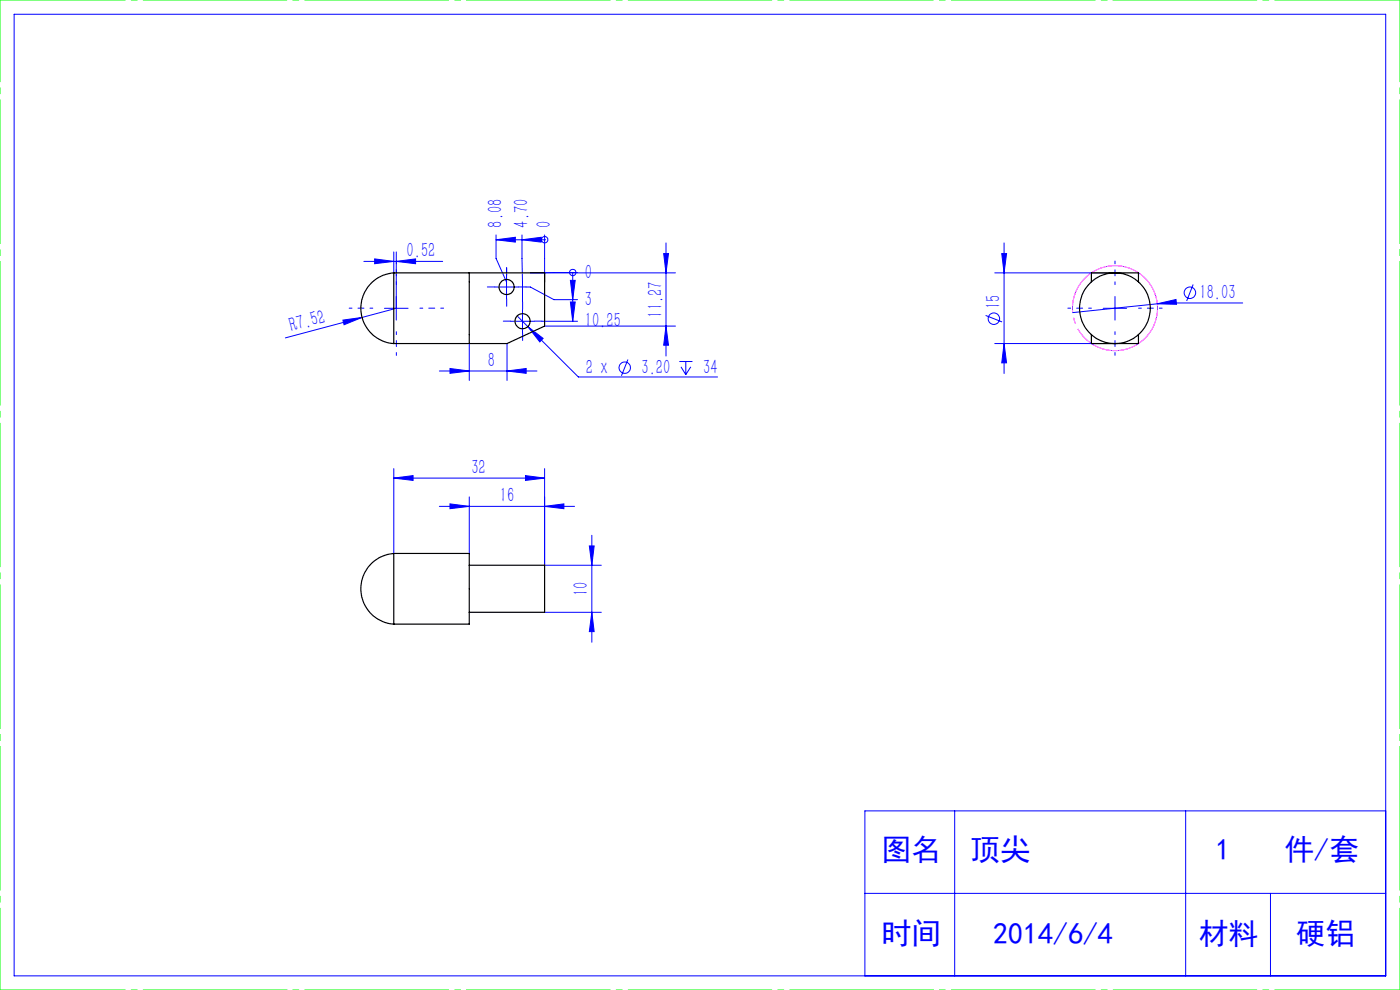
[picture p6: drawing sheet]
<svg xmlns="http://www.w3.org/2000/svg" width="297mm" height="210mm" viewBox="0 0 297 210" stroke-linecap="round" stroke-linejoin="round" font-family="sans-serif">
<g fill="none" stroke="#00f" stroke-width=".21">
<path d="M3 3h291v204h-291zM77.2 55.4h16.7M79.5 54.9l4 .5-4 .5zM83.5 53.4v4.5M84.1 55.4l4.1-.5v1zM84.1 53.4v14.5M105.2 50.9l4.1-.6v1.1zM105.2 50.9h10.3M105.2 49.8v5l2.3 5M107.5 56.8v6.6M110.7 50.9l4.1-.6v1.1zM110.7 49.8l.1 14.2"/>
<path d="M115.5 50.9h.1M115.5 49.8v10M121 59.5h1l-.5 4.1zM121.5 57.8h.1M121.5 57.8v10.3M122.5 57.8l-10 .1h30.8M140.8 53.8h1l-.5 4.1zM141.3 51.5v24M211 57.9h25.5M212.5 53.8h1l-.5 4.1zM213 51.5v27.7M72.7 67.9l4.1-.6-3.8 1.6z"/>
<path d="M81.6 65.4h5M84.1 65.4l-23.6 6.3M93.2 78.7h20.7M95.5 78.2l4.1 .5-4.1 .5zM99.6 72.9v7.8M105 60.9h5M107.6 78.7l4-.5v1zM107.6 72.9v7.8M108.3 68.1h5M109.7 67l13 13h29.5M110.8 65.6v5.1M111.6 60.9h.9l5 2.7h5"/>
<path d="M112 69.3l3.2 2.5-.7 .7zM114.9 68.1h7.6M115.5 69.2h27.8M121 64.1h1l-.5 4zM133.2 76.3l-1.4 3.4M141.3 69.2l.5 4h-1zM144.1 76.7h2.8M144.5 77.8l1 1.7M145.5 76.7v2.8M146.5 77.8l-1 1.7M209.1 66.9l3.5 1.4M211 72.9h25.5"/>
<path d="M213 72.9l.5 4.1h-1zM234 65.4h5M236.5 62.9v5M245.5 64.4l4-.9 .1 1zM253.1 60.4l-1.4 3.4M263.6 64.3h-16.4l-19.7 2M83.5 99.4v18M115.5 99.4v20.5h12.1M83.5 101.4l4.1-.5v1zM83.5 101.4h32M93.2 107.4h28.7M95.5 106.9l4.1 .5-4.1 .5z"/>
<path d="M99.6 105.4v12M111.5 100.9l4 .5-4 .5zM115.5 107.4l4.1-.5v1zM125 115.8h1l-.4 4.1zM125.6 113.6v22.6M115.5 129.9h12.1M125.6 129.9l.4 4.1h-1zM202.5 172v35M251.5 172v35M294 172h-110.5v35M183.5 189.5h110.5M269.5 189.5v17.5"/>
<circle cx="115.6" cy="50.8" r=".68"/>
<circle cx="121.5" cy="57.8" r=".67"/>
<circle cx="132.5" cy="78" r="1.21"/>
<circle cx="210.8" cy="67.6" r="1.21"/>
<circle cx="252.4" cy="62.1" r="1.21"/>
</g>
<path d="M245.2 62.7a9 9 0 0 0-15.1-3.7 9 9 0 0 0 3.9 15 9 9 0 0 0 11.4-10.4l-.2-.9" fill="none" stroke="#f0f" stroke-width=".21" stroke-dasharray="30.5 1.3 1.3 1.3" stroke-dashoffset="4.1" stroke-linecap="butt"/>
<path d="M107.5 58.4v-1.6M105 60.9h-1.6M107.5 63.4v1.6M108.4 68.1h-1.6M110 60.9h1.6M110.9 65.6v-1.6M110.9 70.6v1.6M113.4 68.1h1.6" fill="none" stroke="#00f" stroke-width=".21" stroke-dasharray="30.5 1.3 1.3 1.3"/>
<path d="M79.1 65.4h-5M84.1 60.4v-5M84.1 70.4v5M89.1 65.4h5M231.5 65.4h-5M236.5 60.4v-5M236.5 70.4v5M241.5 65.4h5" fill="none" stroke="#00f" stroke-width=".21" stroke-dasharray="30.5 1.3 1.3 1.3" stroke-dashoffset="29.9"/>
<path d="M0 0h297M0 210h297" fill="none" stroke="#0f0" stroke-width=".21" stroke-dasharray="30.5 1.3 1.3 1.3" stroke-dashoffset="3.9"/>
<path d="M0 210v-210M297 210v-210" fill="none" stroke="#0f0" stroke-width=".21" stroke-dasharray="30.5 1.3 1.3 1.3" stroke-dashoffset="13.1"/>
<g fill="#00f">
<path d="M72.7 67.9l4.1-.6-3.8 1.6z"/>
<path d="M121 59.5h1l-.5 4.1zM121 64.1h1l-.5 4zM245.5 64.4l4.1 .1-.1-1z"/>
<path d="M110.7 50.9l4.1-.6v1.1zM105.2 50.9l4.1-.6v1.1z"/>
<path d="M115.5 107.4l4.1-.5v1zM95.5 106.9l4.1 .5-4.1 .5z"/>
<path d="M112 69.3l2.5 3.2 .7-.7zM79.5 54.9l4 .5-4 .5zM84.1 55.4l4.1-.5v1zM95.5 78.2l4.1 .5-4.1 .5zM107.6 78.7l4-.5v1zM83.5 101.4l4.1-.5v1zM111.5 100.9l4 .5-4 .5z"/>
<path d="M140.8 53.8h1l-.5 4.1zM141.3 69.2l.5 4h-1zM125 115.8h1l-.4 4.1zM125.6 129.9l.4 4.1h-1zM212.5 53.8h1l-.5 4.1zM213 72.9l.5 4.1h-1z"/>
</g>
<g fill="none" stroke="#000" stroke-width=".25">
<path d="M83.5 57.9a7.5 7.5 0 0 0-7 7.5 7.5 7.5 0 0 0 7 7.5M83.5 57.9v15M83.5 57.9h32v11.3l-7.9 3.7h-24.1M99.6 57.9v15M231.5 59.8v-1.9h10v1.9M231.5 71v1.9h10v-1.9M83.5 117.4a7.5 7.5 0 0 0-7 7.5 7.5 7.5 0 0 0 7 7.5M83.5 117.4h16.1v2.5M83.5 117.4v15M99.6 119.9v10M99.6 119.9h15.9v10h-15.9M99.6 129.9v2.5h-16.1"/>
<circle cx="107.5" cy="60.9" r="1.59"/>
<circle cx="110.9" cy="68.1" r="1.6"/>
<circle cx="236.5" cy="65.4" r="7.5"/>
</g>
<g font-size="6.3" fill="#00f">
<text x="187" y="182.5">图名</text>
<text x="205.9" y="182.5">顶尖</text>
<text x="257.8" y="182.5">1</text>
<text x="272.5" y="182.5">件/套</text>
<text x="187" y="200.3">时间</text>
<text x="210.7" y="200.3">2014/6/4</text>
<text x="254.3" y="200.3">材料</text>
<text x="274.9" y="200.3">硬铝</text>
</g>
<g font-size="4.4" fill="#00f">
<text x="106.6" y="48.3" transform="rotate(-90 106.6 48.3)">8.08</text>
<text x="112" y="48.3" transform="rotate(-90 112 48.3)">4.70</text>
<text x="116.9" y="48.3" transform="rotate(-90 116.9 48.3)">0</text>
<text x="86.3" y="54.5">0.52</text>
<text x="124.1" y="59.1">0</text>
<text x="124.1" y="64.8">3</text>
<text x="212.2" y="65.6" transform="rotate(-90 212.2 65.6)">15</text>
<text x="254.5" y="63.4">18.03</text>
<text x="61.8" y="70.4" transform="rotate(-15 61.8 70.4)">R7.52</text>
<text x="124.1" y="69.4">10.25</text>
<text x="140.4" y="67.4" transform="rotate(-90 140.4 67.4)">11.27</text>
<text x="103.5" y="77.8">8</text>
<text x="124.3" y="79.3">2 x</text>
<text x="136.1" y="79.3">3.20</text>
<text x="149.2" y="79.3">34</text>
<text x="100" y="100.5">32</text>
<text x="106" y="106.5">16</text>
<text x="124.7" y="126.4" transform="rotate(-90 124.7 126.4)">10</text>
</g>
</svg>
